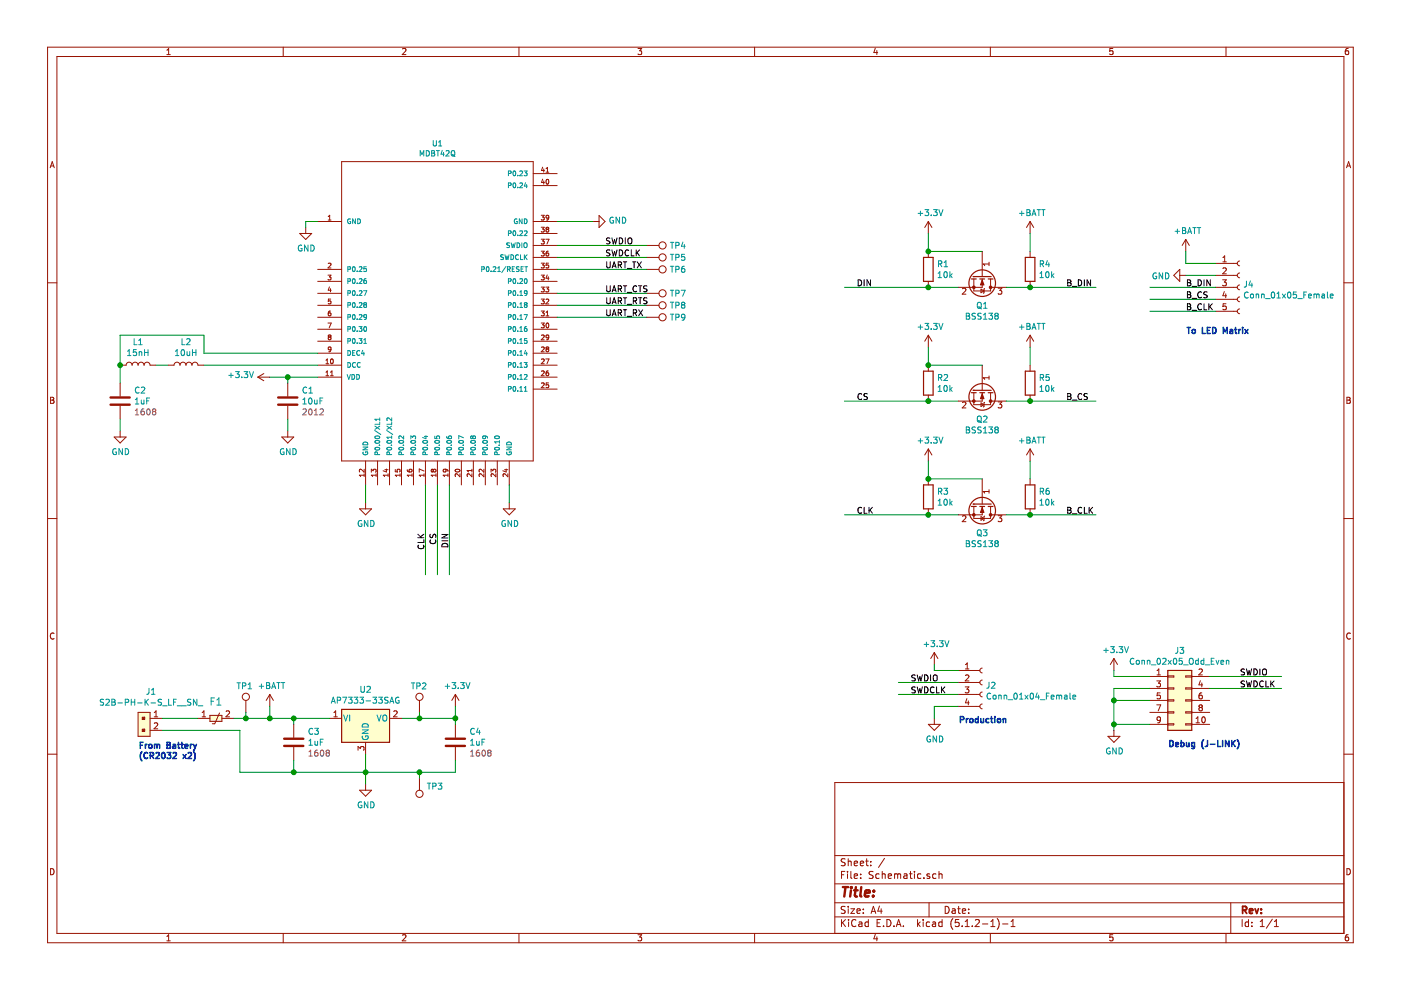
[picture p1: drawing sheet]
EESchema Schematic File Version 4
LIBS:Schematic-cache
EELAYER 29 0
EELAYER END
$Descr A4 11693 8268
encoding utf-8
Sheet 1 1
Title ""
Date ""
Rev ""
Comp ""
Comment1 ""
Comment2 ""
Comment3 ""
Comment4 ""
$EndDescr
$Comp
L power:GND #PWR0101
U 1 1
P 2550 1900
F 0 "#PWR0101" H 2550 1650 50  0001 C CNN
F 1 "GND" H 2555 1727 50  0000 C CNN
F 2 "" H 2550 1900 50  0001 C CNN
F 3 "" H 2550 1900 50  0001 C CNN
	1    2550 1900
	1    0    0    -1  
$EndComp
$Comp
L MDBT42Q:MDBT42Q U1
U 1 1
P 3650 2650
F 0 "U1" H 3650 4104 45  0000 C CNN
F 1 "MDBT42Q" H 3650 4020 45  0000 C CNN
F 2 "MDBT42Q:MDBT42Q" H 3680 2800 20  0001 C CNN
F 3 "http://www.raytac.com/download/MDBT42/MDBT42Q-Version%20E.PDF" H 3650 2650 50  0001 C CNN
	1    3650 2650
	1    0    0    -1  
$EndComp
$Comp
L power:GND #PWR0102
U 1 1
P 4950 1850
F 0 "#PWR0102" H 4950 1600 50  0001 C CNN
F 1 "GND" V 4955 1722 50  0000 R CNN
F 2 "" H 4950 1850 50  0001 C CNN
F 3 "" H 4950 1850 50  0001 C CNN
	1    4950 1850
	0    -1   -1   0   
$EndComp
Wire Wire Line
	4650 1850 4950 1850
Wire Wire Line
	2550 1900 2550 1850
Wire Wire Line
	2550 1850 2650 1850
$Comp
L power:GND #PWR0103
U 1 1
P 3050 4200
F 0 "#PWR0103" H 3050 3950 50  0001 C CNN
F 1 "GND" H 3055 4027 50  0000 C CNN
F 2 "" H 3050 4200 50  0001 C CNN
F 3 "" H 3050 4200 50  0001 C CNN
	1    3050 4200
	1    0    0    -1  
$EndComp
Wire Wire Line
	3050 4200 3050 4050
$Comp
L power:GND #PWR0104
U 1 1
P 4250 4200
F 0 "#PWR0104" H 4250 3950 50  0001 C CNN
F 1 "GND" H 4255 4027 50  0000 C CNN
F 2 "" H 4250 4200 50  0001 C CNN
F 3 "" H 4250 4200 50  0001 C CNN
	1    4250 4200
	1    0    0    -1  
$EndComp
Wire Wire Line
	4250 4200 4250 4050
Wire Wire Line
	5400 2150 4650 2150
Wire Wire Line
	5400 2250 4650 2250
Text Label 5050 2050 0    50   ~ 0
SWDIO
Text Label 5050 2150 0    50   ~ 0
SWDCLK
Text Label 5050 2250 0    50   ~ 0
UART_TX
$Comp
L Device:C C1
U 1 1
P 2400 3350
F 0 "C1" H 2515 3441 50  0000 L CNN
F 1 "10uF" H 2515 3350 50  0000 L CNN
F 2 "Capacitor_SMD:C_0805_2012Metric_Pad1.15x1.40mm_HandSolder" H 2438 3200 50  0001 C CNN
F 3 "~" H 2400 3350 50  0001 C CNN
F 4 "2012" H 2515 3259 50  0000 L CNN "Size"
	1    2400 3350
	1    0    0    -1  
$EndComp
Wire Wire Line
	2400 3200 2400 3150
Wire Wire Line
	2400 3150 2650 3150
$Comp
L power:+3.3V #PWR0105
U 1 1
P 2250 3150
F 0 "#PWR0105" H 2250 3000 50  0001 C CNN
F 1 "+3.3V" V 2265 3278 50  0000 L CNN
F 2 "" H 2250 3150 50  0001 C CNN
F 3 "" H 2250 3150 50  0001 C CNN
	1    2250 3150
	0    -1   -1   0   
$EndComp
Wire Wire Line
	2250 3150 2400 3150
Connection ~ 2400 3150
$Comp
L power:GND #PWR0106
U 1 1
P 2400 3600
F 0 "#PWR0106" H 2400 3350 50  0001 C CNN
F 1 "GND" H 2405 3427 50  0000 C CNN
F 2 "" H 2400 3600 50  0001 C CNN
F 3 "" H 2400 3600 50  0001 C CNN
	1    2400 3600
	1    0    0    -1  
$EndComp
Wire Wire Line
	2400 3500 2400 3600
$Comp
L Device:C C2
U 1 1
P 1000 3350
F 0 "C2" H 1115 3441 50  0000 L CNN
F 1 "1uF" H 1115 3350 50  0000 L CNN
F 2 "Capacitor_SMD:C_0603_1608Metric_Pad1.05x0.95mm_HandSolder" H 1038 3200 50  0001 C CNN
F 3 "~" H 1000 3350 50  0001 C CNN
F 4 "1608" H 1115 3259 50  0000 L CNN "Size"
	1    1000 3350
	1    0    0    -1  
$EndComp
$Comp
L Device:L L2
U 1 1
P 1550 3050
F 0 "L2" V 1740 3050 50  0000 C CNN
F 1 "10uH" V 1649 3050 50  0000 C CNN
F 2 "Inductor_SMD:L_0805_2012Metric_Pad1.15x1.40mm_HandSolder" H 1550 3050 50  0001 C CNN
F 3 "https://ds.yuden.co.jp/TYCOMPAS/ut/detail?pn=LBR2012T100K%20%20&u=M" H 1550 3050 50  0001 C CNN
F 4 "LBR2012T100K" V 1550 3050 50  0001 C CNN "PartName"
F 5 "2012" V 1550 3050 50  0001 C CNN "Size"
	1    1550 3050
	0    -1   -1   0   
$EndComp
Wire Wire Line
	1000 3200 1000 3050
Wire Wire Line
	1300 3050 1400 3050
Wire Wire Line
	1700 3050 2650 3050
$Comp
L Device:L L1
U 1 1
P 1150 3050
F 0 "L1" V 1340 3050 50  0000 C CNN
F 1 "15nH" V 1249 3050 50  0000 C CNN
F 2 "Inductor_SMD:L_0603_1608Metric_Pad1.05x0.95mm_HandSolder" H 1150 3050 50  0001 C CNN
F 3 "https://ds.yuden.co.jp/TYCOMPAS/ut/detail?pn=HK160815NJ-T%20%20&u=M" H 1150 3050 50  0001 C CNN
F 4 "HK160815NJ-T" V 1249 3050 50  0001 C CNN "PartName"
F 5 "1608" V 1150 3050 50  0001 C CNN "Size"
	1    1150 3050
	0    -1   -1   0   
$EndComp
$Comp
L power:GND #PWR0107
U 1 1
P 1000 3600
F 0 "#PWR0107" H 1000 3350 50  0001 C CNN
F 1 "GND" H 1005 3427 50  0000 C CNN
F 2 "" H 1000 3600 50  0001 C CNN
F 3 "" H 1000 3600 50  0001 C CNN
	1    1000 3600
	1    0    0    -1  
$EndComp
Wire Wire Line
	1000 3500 1000 3600
Wire Wire Line
	1000 3050 1000 2800
Wire Wire Line
	1000 2800 1700 2800
Wire Wire Line
	1700 2800 1700 2950
Wire Wire Line
	1700 2950 2650 2950
Connection ~ 1000 3050
Wire Wire Line
	5400 2450 4650 2450
Wire Wire Line
	5400 2550 4650 2550
Wire Wire Line
	5400 2650 4650 2650
Text Label 5050 2450 0    50   ~ 0
UART_CTS
Text Label 5050 2550 0    50   ~ 0
UART_RTS
Text Label 5050 2650 0    50   ~ 0
UART_RX
$Comp
L Connector:Conn_01x05_Female J4
U 1 1
P 10350 2400
F 0 "J4" H 10378 2426 50  0000 L CNN
F 1 "Conn_01x05_Female" H 10378 2335 50  0000 L CNN
F 2 "Connector_PinHeader_2.54mm:PinHeader_1x05_P2.54mm_Horizontal" H 10350 2400 50  0001 C CNN
F 3 "~" H 10350 2400 50  0001 C CNN
	1    10350 2400
	1    0    0    -1  
$EndComp
$Comp
L power:+BATT #PWR0108
U 1 1
P 9900 2100
F 0 "#PWR0108" H 9900 1950 50  0001 C CNN
F 1 "+BATT" H 9915 2273 50  0000 C CNN
F 2 "" H 9900 2100 50  0001 C CNN
F 3 "" H 9900 2100 50  0001 C CNN
	1    9900 2100
	1    0    0    -1  
$EndComp
Wire Wire Line
	9900 2100 9900 2200
Wire Wire Line
	9900 2200 10150 2200
Wire Wire Line
	9600 2400 10150 2400
Wire Wire Line
	9600 2500 10150 2500
Wire Wire Line
	9600 2600 10150 2600
$Comp
L power:GND #PWR0109
U 1 1
P 9900 2300
F 0 "#PWR0109" H 9900 2050 50  0001 C CNN
F 1 "GND" V 9905 2172 50  0000 R CNN
F 2 "" H 9900 2300 50  0001 C CNN
F 3 "" H 9900 2300 50  0001 C CNN
	1    9900 2300
	0    1    1    0   
$EndComp
Wire Wire Line
	9900 2300 10150 2300
Text Label 9900 2400 0    50   ~ 0
B_DIN
Text Label 9900 2500 0    50   ~ 0
B_CS
Text Label 9900 2600 0    50   ~ 0
B_CLK
$Comp
L Transistor_FET:BSS138 Q1
U 1 1
P 8200 2300
F 0 "Q1" V 8451 2300 50  0000 C CNN
F 1 "BSS138" V 8542 2300 50  0000 C CNN
F 2 "Package_TO_SOT_SMD:SOT-23" H 8400 2225 50  0001 L CIN
F 3 "https://www.fairchildsemi.com/datasheets/BS/BSS138.pdf" H 8200 2300 50  0001 L CNN
	1    8200 2300
	0    1    1    0   
$EndComp
$Comp
L Device:R R1
U 1 1
P 7750 2250
F 0 "R1" H 7820 2296 50  0000 L CNN
F 1 "10k" H 7820 2205 50  0000 L CNN
F 2 "Resistor_SMD:R_0603_1608Metric_Pad1.05x0.95mm_HandSolder" V 7680 2250 50  0001 C CNN
F 3 "~" H 7750 2250 50  0001 C CNN
F 4 "1608" H 7750 2250 50  0001 C CNN "Size"
	1    7750 2250
	1    0    0    -1  
$EndComp
$Comp
L Device:R R4
U 1 1
P 8600 2250
F 0 "R4" H 8670 2296 50  0000 L CNN
F 1 "10k" H 8670 2205 50  0000 L CNN
F 2 "Resistor_SMD:R_0603_1608Metric_Pad1.05x0.95mm_HandSolder" V 8530 2250 50  0001 C CNN
F 3 "~" H 8600 2250 50  0001 C CNN
F 4 "1608" H 8600 2250 50  0001 C CNN "Size"
	1    8600 2250
	1    0    0    -1  
$EndComp
Wire Wire Line
	8200 2100 7750 2100
$Comp
L power:+3.3V #PWR0110
U 1 1
P 7750 1950
F 0 "#PWR0110" H 7750 1800 50  0001 C CNN
F 1 "+3.3V" H 7765 2123 50  0000 C CNN
F 2 "" H 7750 1950 50  0001 C CNN
F 3 "" H 7750 1950 50  0001 C CNN
	1    7750 1950
	1    0    0    -1  
$EndComp
$Comp
L power:+BATT #PWR0111
U 1 1
P 8600 1950
F 0 "#PWR0111" H 8600 1800 50  0001 C CNN
F 1 "+BATT" H 8615 2123 50  0000 C CNN
F 2 "" H 8600 1950 50  0001 C CNN
F 3 "" H 8600 1950 50  0001 C CNN
	1    8600 1950
	1    0    0    -1  
$EndComp
Wire Wire Line
	8600 1950 8600 2100
Wire Wire Line
	7750 2100 7750 1950
Connection ~ 7750 2100
Wire Wire Line
	7750 2400 8000 2400
Wire Wire Line
	8400 2400 8600 2400
Wire Wire Line
	9150 2400 8600 2400
Connection ~ 8600 2400
Text Label 8900 2400 0    50   ~ 0
B_DIN
Wire Wire Line
	7050 2400 7750 2400
Connection ~ 7750 2400
Text Label 7150 2400 0    50   ~ 0
DIN
$Comp
L Transistor_FET:BSS138 Q2
U 1 1
P 8200 3250
F 0 "Q2" V 8451 3250 50  0000 C CNN
F 1 "BSS138" V 8542 3250 50  0000 C CNN
F 2 "Package_TO_SOT_SMD:SOT-23" H 8400 3175 50  0001 L CIN
F 3 "https://www.fairchildsemi.com/datasheets/BS/BSS138.pdf" H 8200 3250 50  0001 L CNN
	1    8200 3250
	0    1    1    0   
$EndComp
$Comp
L Device:R R2
U 1 1
P 7750 3200
F 0 "R2" H 7820 3246 50  0000 L CNN
F 1 "10k" H 7820 3155 50  0000 L CNN
F 2 "Resistor_SMD:R_0603_1608Metric_Pad1.05x0.95mm_HandSolder" V 7680 3200 50  0001 C CNN
F 3 "~" H 7750 3200 50  0001 C CNN
F 4 "1608" H 7750 3200 50  0001 C CNN "Size"
	1    7750 3200
	1    0    0    -1  
$EndComp
$Comp
L Device:R R5
U 1 1
P 8600 3200
F 0 "R5" H 8670 3246 50  0000 L CNN
F 1 "10k" H 8670 3155 50  0000 L CNN
F 2 "Resistor_SMD:R_0603_1608Metric_Pad1.05x0.95mm_HandSolder" V 8530 3200 50  0001 C CNN
F 3 "~" H 8600 3200 50  0001 C CNN
F 4 "1608" H 8600 3200 50  0001 C CNN "Size"
	1    8600 3200
	1    0    0    -1  
$EndComp
Wire Wire Line
	8200 3050 7750 3050
$Comp
L power:+3.3V #PWR0112
U 1 1
P 7750 2900
F 0 "#PWR0112" H 7750 2750 50  0001 C CNN
F 1 "+3.3V" H 7765 3073 50  0000 C CNN
F 2 "" H 7750 2900 50  0001 C CNN
F 3 "" H 7750 2900 50  0001 C CNN
	1    7750 2900
	1    0    0    -1  
$EndComp
$Comp
L power:+BATT #PWR0113
U 1 1
P 8600 2900
F 0 "#PWR0113" H 8600 2750 50  0001 C CNN
F 1 "+BATT" H 8615 3073 50  0000 C CNN
F 2 "" H 8600 2900 50  0001 C CNN
F 3 "" H 8600 2900 50  0001 C CNN
	1    8600 2900
	1    0    0    -1  
$EndComp
Wire Wire Line
	8600 2900 8600 3050
Wire Wire Line
	7750 3050 7750 2900
Connection ~ 7750 3050
Wire Wire Line
	7750 3350 8000 3350
Wire Wire Line
	8400 3350 8600 3350
Wire Wire Line
	9150 3350 8600 3350
Connection ~ 8600 3350
Text Label 8900 3350 0    50   ~ 0
B_CS
Wire Wire Line
	7050 3350 7750 3350
Connection ~ 7750 3350
Text Label 7150 3350 0    50   ~ 0
CS
$Comp
L Transistor_FET:BSS138 Q3
U 1 1
P 8200 4200
F 0 "Q3" V 8451 4200 50  0000 C CNN
F 1 "BSS138" V 8542 4200 50  0000 C CNN
F 2 "Package_TO_SOT_SMD:SOT-23" H 8400 4125 50  0001 L CIN
F 3 "https://www.fairchildsemi.com/datasheets/BS/BSS138.pdf" H 8200 4200 50  0001 L CNN
	1    8200 4200
	0    1    1    0   
$EndComp
$Comp
L Device:R R3
U 1 1
P 7750 4150
F 0 "R3" H 7820 4196 50  0000 L CNN
F 1 "10k" H 7820 4105 50  0000 L CNN
F 2 "Resistor_SMD:R_0603_1608Metric_Pad1.05x0.95mm_HandSolder" V 7680 4150 50  0001 C CNN
F 3 "~" H 7750 4150 50  0001 C CNN
F 4 "1608" H 7750 4150 50  0001 C CNN "Size"
	1    7750 4150
	1    0    0    -1  
$EndComp
$Comp
L Device:R R6
U 1 1
P 8600 4150
F 0 "R6" H 8670 4196 50  0000 L CNN
F 1 "10k" H 8670 4105 50  0000 L CNN
F 2 "Resistor_SMD:R_0603_1608Metric_Pad1.05x0.95mm_HandSolder" V 8530 4150 50  0001 C CNN
F 3 "~" H 8600 4150 50  0001 C CNN
F 4 "1608" H 8600 4150 50  0001 C CNN "Size"
	1    8600 4150
	1    0    0    -1  
$EndComp
Wire Wire Line
	8200 4000 7750 4000
$Comp
L power:+3.3V #PWR0114
U 1 1
P 7750 3850
F 0 "#PWR0114" H 7750 3700 50  0001 C CNN
F 1 "+3.3V" H 7765 4023 50  0000 C CNN
F 2 "" H 7750 3850 50  0001 C CNN
F 3 "" H 7750 3850 50  0001 C CNN
	1    7750 3850
	1    0    0    -1  
$EndComp
$Comp
L power:+BATT #PWR0115
U 1 1
P 8600 3850
F 0 "#PWR0115" H 8600 3700 50  0001 C CNN
F 1 "+BATT" H 8615 4023 50  0000 C CNN
F 2 "" H 8600 3850 50  0001 C CNN
F 3 "" H 8600 3850 50  0001 C CNN
	1    8600 3850
	1    0    0    -1  
$EndComp
Wire Wire Line
	8600 3850 8600 4000
Wire Wire Line
	7750 4000 7750 3850
Connection ~ 7750 4000
Wire Wire Line
	7750 4300 8000 4300
Wire Wire Line
	8400 4300 8600 4300
Wire Wire Line
	9150 4300 8600 4300
Connection ~ 8600 4300
Text Label 8900 4300 0    50   ~ 0
B_CLK
Wire Wire Line
	7050 4300 7750 4300
Connection ~ 7750 4300
Text Label 7150 4300 0    50   ~ 0
CLK
$Comp
L power:GND #PWR0116
U 1 1
P 3050 6550
F 0 "#PWR0116" H 3050 6300 50  0001 C CNN
F 1 "GND" H 3055 6377 50  0000 C CNN
F 2 "" H 3050 6550 50  0001 C CNN
F 3 "" H 3050 6550 50  0001 C CNN
	1    3050 6550
	1    0    0    -1  
$EndComp
$Comp
L Device:C C3
U 1 1
P 2450 6200
F 0 "C3" H 2565 6291 50  0000 L CNN
F 1 "1uF" H 2565 6200 50  0000 L CNN
F 2 "Capacitor_SMD:C_0603_1608Metric_Pad1.05x0.95mm_HandSolder" H 2488 6050 50  0001 C CNN
F 3 "~" H 2450 6200 50  0001 C CNN
F 4 "1608" H 2565 6109 50  0000 L CNN "Size"
	1    2450 6200
	1    0    0    -1  
$EndComp
$Comp
L Device:C C4
U 1 1
P 3800 6200
F 0 "C4" H 3915 6291 50  0000 L CNN
F 1 "1uF" H 3915 6200 50  0000 L CNN
F 2 "Capacitor_SMD:C_0603_1608Metric_Pad1.05x0.95mm_HandSolder" H 3838 6050 50  0001 C CNN
F 3 "~" H 3800 6200 50  0001 C CNN
F 4 "1608" H 3915 6109 50  0000 L CNN "Size"
	1    3800 6200
	1    0    0    -1  
$EndComp
Wire Wire Line
	3800 6050 3800 6000
Wire Wire Line
	2450 6050 2450 6000
Wire Wire Line
	2450 6350 2450 6450
Wire Wire Line
	2450 6450 3050 6450
Wire Wire Line
	3050 6550 3050 6450
Connection ~ 3050 6450
Wire Wire Line
	3050 6450 3500 6450
Wire Wire Line
	3800 6450 3800 6350
$Comp
L power:+BATT #PWR0117
U 1 1
P 2250 5900
F 0 "#PWR0117" H 2250 5750 50  0001 C CNN
F 1 "+BATT" H 2265 6073 50  0000 C CNN
F 2 "" H 2250 5900 50  0001 C CNN
F 3 "" H 2250 5900 50  0001 C CNN
	1    2250 5900
	1    0    0    -1  
$EndComp
$Comp
L power:+3.3V #PWR0118
U 1 1
P 3800 5900
F 0 "#PWR0118" H 3800 5750 50  0001 C CNN
F 1 "+3.3V" H 3815 6073 50  0000 C CNN
F 2 "" H 3800 5900 50  0001 C CNN
F 3 "" H 3800 5900 50  0001 C CNN
	1    3800 5900
	1    0    0    -1  
$EndComp
Wire Wire Line
	2450 6000 2250 6000
Wire Wire Line
	2250 6000 2250 5900
Connection ~ 2450 6000
Wire Wire Line
	2000 6100 2000 6450
Wire Wire Line
	2000 6450 2450 6450
Connection ~ 2450 6450
$Comp
L Connector_Generic:Conn_02x05_Odd_Even J3
U 1 1
P 9800 5850
F 0 "J3" H 9850 6267 50  0000 C CNN
F 1 "Conn_02x05_Odd_Even" H 9850 6176 50  0000 C CNN
F 2 "Connector_PinHeader_1.27mm:PinHeader_2x05_P1.27mm_Vertical_SMD" H 9800 5850 50  0001 C CNN
F 3 "~" H 9800 5850 50  0001 C CNN
	1    9800 5850
	1    0    0    -1  
$EndComp
$Comp
L power:GND #PWR0119
U 1 1
P 9300 6100
F 0 "#PWR0119" H 9300 5850 50  0001 C CNN
F 1 "GND" H 9305 5927 50  0000 C CNN
F 2 "" H 9300 6100 50  0001 C CNN
F 3 "" H 9300 6100 50  0001 C CNN
	1    9300 6100
	1    0    0    -1  
$EndComp
$Comp
L power:+3.3V #PWR0120
U 1 1
P 9300 5600
F 0 "#PWR0120" H 9300 5450 50  0001 C CNN
F 1 "+3.3V" H 9315 5773 50  0000 C CNN
F 2 "" H 9300 5600 50  0001 C CNN
F 3 "" H 9300 5600 50  0001 C CNN
	1    9300 5600
	1    0    0    -1  
$EndComp
Wire Wire Line
	9300 5600 9300 5650
Wire Wire Line
	9300 5650 9600 5650
Wire Wire Line
	9600 5750 9300 5750
Wire Wire Line
	9300 5750 9300 5850
Wire Wire Line
	9300 6050 9600 6050
Connection ~ 9300 6050
Wire Wire Line
	9300 6050 9300 6100
Wire Wire Line
	9600 5850 9300 5850
Connection ~ 9300 5850
Wire Wire Line
	9300 5850 9300 6050
Wire Wire Line
	10700 5650 10100 5650
Wire Wire Line
	10700 5750 10100 5750
Text Label 10350 5650 0    50   ~ 0
SWDIO
Text Label 10350 5750 0    50   ~ 0
SWDCLK
$Comp
L Connector:Conn_01x04_Female J2
U 1 1
P 8200 5700
F 0 "J2" H 8228 5676 50  0000 L CNN
F 1 "Conn_01x04_Female" H 8228 5585 50  0000 L CNN
F 2 "Connector_PinHeader_2.54mm:PinHeader_1x04_P2.54mm_Vertical" H 8200 5700 50  0001 C CNN
F 3 "~" H 8200 5700 50  0001 C CNN
	1    8200 5700
	1    0    0    -1  
$EndComp
$Comp
L power:+3.3V #PWR0121
U 1 1
P 7800 5550
F 0 "#PWR0121" H 7800 5400 50  0001 C CNN
F 1 "+3.3V" H 7815 5723 50  0000 C CNN
F 2 "" H 7800 5550 50  0001 C CNN
F 3 "" H 7800 5550 50  0001 C CNN
	1    7800 5550
	1    0    0    -1  
$EndComp
$Comp
L power:GND #PWR0122
U 1 1
P 7800 6000
F 0 "#PWR0122" H 7800 5750 50  0001 C CNN
F 1 "GND" H 7805 5827 50  0000 C CNN
F 2 "" H 7800 6000 50  0001 C CNN
F 3 "" H 7800 6000 50  0001 C CNN
	1    7800 6000
	1    0    0    -1  
$EndComp
Wire Wire Line
	7800 6000 7800 5900
Wire Wire Line
	7800 5900 8000 5900
Wire Wire Line
	7800 5550 7800 5600
Wire Wire Line
	7800 5600 8000 5600
Wire Wire Line
	7500 5700 8000 5700
Wire Wire Line
	8000 5800 7500 5800
Text Label 7600 5700 0    50   ~ 0
SWDIO
Text Label 7600 5800 0    50   ~ 0
SWDCLK
Text Notes 9900 2800 0    50   ~ 10
To LED Matrix
Text Notes 9750 6250 0    50   ~ 10
Debug (J-LINK)
Text Notes 8000 6050 0    50   ~ 10
Production
Text Notes 1150 6350 0    50   ~ 10
From Battery\n(CR2032 x2)
Wire Wire Line
	3750 4800 3750 4050
Wire Wire Line
	3650 4800 3650 4050
Wire Wire Line
	3550 4800 3550 4050
Text Label 3750 4450 3    50   ~ 0
DIN
Text Label 3650 4450 3    50   ~ 0
CS
Text Label 3550 4450 3    50   ~ 0
CLK
Wire Wire Line
	3350 6000 3500 6000
$Comp
L Regulator_Linear:APE8865NR-33-HF-3 U2
U 1 1
P 3050 6000
F 0 "U2" H 3050 6242 50  0000 C CNN
F 1 "AP7333-33SAG" H 3050 6151 50  0000 C CNN
F 2 "Package_TO_SOT_SMD:SOT-23" H 3050 6225 50  0001 C CIN
F 3 "http://www.tme.eu/fr/Document/ced3461ed31ea70a3c416fb648e0cde7/APE8865-3.pdf" H 3050 5950 50  0001 C CNN
	1    3050 6000
	1    0    0    -1  
$EndComp
Wire Wire Line
	2450 6000 2750 6000
Wire Wire Line
	3050 6300 3050 6450
$Comp
L dk_Rectangular-Connectors-Headers-Male-Pins:S2B-PH-K-S_LF__SN_ J1
U 1 1
P 1250 6000
F 0 "J1" V 1025 6008 50  0000 C CNN
F 1 "S2B-PH-K-S_LF__SN_" V 1116 6008 50  0000 C CNN
F 2 "DigiKey:PinHeader_1x2_P2mm_Drill1mm_RA" H 1450 6200 60  0001 L CNN
F 3 "http://www.jst-mfg.com/product/pdf/eng/ePH.pdf" H 1450 6300 60  0001 L CNN
F 4 "455-1719-ND" H 1450 6400 60  0001 L CNN "Digi-Key_PN"
F 5 "S2B-PH-K-S(LF)(SN)" H 1450 6500 60  0001 L CNN "MPN"
F 6 "Connectors, Interconnects" H 1450 6600 60  0001 L CNN "Category"
F 7 "Rectangular Connectors - Headers, Male Pins" H 1450 6700 60  0001 L CNN "Family"
F 8 "http://www.jst-mfg.com/product/pdf/eng/ePH.pdf" H 1450 6800 60  0001 L CNN "DK_Datasheet_Link"
F 9 "/product-detail/en/jst-sales-america-inc/S2B-PH-K-S(LF)(SN)/455-1719-ND/926626" H 1450 6900 60  0001 L CNN "DK_Detail_Page"
F 10 "CONN HEADER R/A 2POS 2MM" H 1450 7000 60  0001 L CNN "Description"
F 11 "JST Sales America Inc." H 1450 7100 60  0001 L CNN "Manufacturer"
F 12 "Active" H 1450 7200 60  0001 L CNN "Status"
	1    1250 6000
	0    1    1    0   
$EndComp
$Comp
L dk_Inrush-Current-Limiters-ICL:AS32_2R025 F1
U 1 1
P 1750 6000
F 0 "F1" H 1800 6141 60  0000 C CNN
F 1 "FEMTOSMDC010F-02" H 1800 6141 60  0001 C CNN
F 2 "Fuse:Fuse_0603_1608Metric_Pad1.05x0.95mm_HandSolder" H 1950 6200 60  0001 L CNN
F 3 "https://www.ametherm.com/datasheetspdf/AS322R025.pdf" H 1950 6300 60  0001 L CNN
F 4 "" H 1950 6400 60  0001 L CNN "Digi-Key_PN"
F 5 "AS32 2R025" H 1950 6500 60  0001 L CNN "MPN"
F 6 "Circuit Protection" H 1950 6600 60  0001 L CNN "Category"
F 7 "Inrush Current Limiters (ICL)" H 1950 6700 60  0001 L CNN "Family"
F 8 "https://www.ametherm.com/datasheetspdf/AS322R025.pdf" H 1950 6800 60  0001 L CNN "DK_Datasheet_Link"
F 9 "/product-detail/en/ametherm/AS32-2R025/570-1105-ND/2614388" H 1950 6900 60  0001 L CNN "DK_Detail_Page"
F 10 "ICL 2 OHM 25% 25A 30MM" H 1950 7000 60  0001 L CNN "Description"
F 11 "Ametherm" H 1950 7100 60  0001 L CNN "Manufacturer"
F 12 "Active" H 1950 7200 60  0001 L CNN "Status"
	1    1750 6000
	1    0    0    -1  
$EndComp
Wire Wire Line
	1950 6000 2050 6000
Connection ~ 2250 6000
Wire Wire Line
	1650 6000 1350 6000
Wire Wire Line
	1350 6100 2000 6100
$Comp
L Connector:TestPoint TP4
U 1 1
P 5400 2050
F 0 "TP4" V 5400 2238 50  0000 L CNN
F 1 "TestPoint" V 5445 2238 50  0001 L CNN
F 2 "TestPoint:TestPoint_Pad_D1.5mm" H 5600 2050 50  0001 C CNN
F 3 "~" H 5600 2050 50  0001 C CNN
	1    5400 2050
	0    1    1    0   
$EndComp
Wire Wire Line
	5400 2050 4650 2050
$Comp
L Connector:TestPoint TP5
U 1 1
P 5400 2150
F 0 "TP5" V 5400 2338 50  0000 L CNN
F 1 "TestPoint" V 5445 2338 50  0001 L CNN
F 2 "TestPoint:TestPoint_Pad_D1.5mm" H 5600 2150 50  0001 C CNN
F 3 "~" H 5600 2150 50  0001 C CNN
	1    5400 2150
	0    1    1    0   
$EndComp
$Comp
L Connector:TestPoint TP6
U 1 1
P 5400 2250
F 0 "TP6" V 5400 2438 50  0000 L CNN
F 1 "TestPoint" V 5445 2438 50  0001 L CNN
F 2 "TestPoint:TestPoint_Pad_D1.5mm" H 5600 2250 50  0001 C CNN
F 3 "~" H 5600 2250 50  0001 C CNN
	1    5400 2250
	0    1    1    0   
$EndComp
$Comp
L Connector:TestPoint TP7
U 1 1
P 5400 2450
F 0 "TP7" V 5400 2638 50  0000 L CNN
F 1 "TestPoint" V 5445 2638 50  0001 L CNN
F 2 "TestPoint:TestPoint_Pad_D1.5mm" H 5600 2450 50  0001 C CNN
F 3 "~" H 5600 2450 50  0001 C CNN
	1    5400 2450
	0    1    1    0   
$EndComp
$Comp
L Connector:TestPoint TP8
U 1 1
P 5400 2550
F 0 "TP8" V 5400 2738 50  0000 L CNN
F 1 "TestPoint" V 5445 2738 50  0001 L CNN
F 2 "TestPoint:TestPoint_Pad_D1.5mm" H 5600 2550 50  0001 C CNN
F 3 "~" H 5600 2550 50  0001 C CNN
	1    5400 2550
	0    1    1    0   
$EndComp
$Comp
L Connector:TestPoint TP9
U 1 1
P 5400 2650
F 0 "TP9" V 5400 2838 50  0000 L CNN
F 1 "TestPoint" V 5445 2838 50  0001 L CNN
F 2 "TestPoint:TestPoint_Pad_D1.5mm" H 5600 2650 50  0001 C CNN
F 3 "~" H 5600 2650 50  0001 C CNN
	1    5400 2650
	0    1    1    0   
$EndComp
$Comp
L Connector:TestPoint TP2
U 1 1
P 3500 5950
F 0 "TP2" H 3425 6170 50  0000 L CNN
F 1 "TestPoint" V 3545 6138 50  0001 L CNN
F 2 "TestPoint:TestPoint_Pad_D1.5mm" H 3700 5950 50  0001 C CNN
F 3 "~" H 3700 5950 50  0001 C CNN
	1    3500 5950
	1    0    0    -1  
$EndComp
$Comp
L Connector:TestPoint TP1
U 1 1
P 2050 5950
F 0 "TP1" H 1969 6171 50  0000 L CNN
F 1 "TestPoint" V 2095 6138 50  0001 L CNN
F 2 "TestPoint:TestPoint_Pad_D1.5mm" H 2250 5950 50  0001 C CNN
F 3 "~" H 2250 5950 50  0001 C CNN
	1    2050 5950
	1    0    0    -1  
$EndComp
$Comp
L Connector:TestPoint TP3
U 1 1
P 3500 6500
F 0 "TP3" H 3442 6572 50  0000 R CNN
F 1 "TestPoint" V 3545 6688 50  0001 L CNN
F 2 "TestPoint:TestPoint_Pad_D1.5mm" H 3700 6500 50  0001 C CNN
F 3 "~" H 3700 6500 50  0001 C CNN
	1    3500 6500
	-1   0    0    1   
$EndComp
Wire Wire Line
	2050 5950 2050 6000
Connection ~ 2050 6000
Wire Wire Line
	2050 6000 2250 6000
Wire Wire Line
	3500 5950 3500 6000
Connection ~ 3500 6000
Wire Wire Line
	3500 6000 3800 6000
Wire Wire Line
	3800 6000 3800 5900
Connection ~ 3800 6000
Wire Wire Line
	3500 6500 3500 6450
Connection ~ 3500 6450
Wire Wire Line
	3500 6450 3800 6450
$EndSCHEMATC
